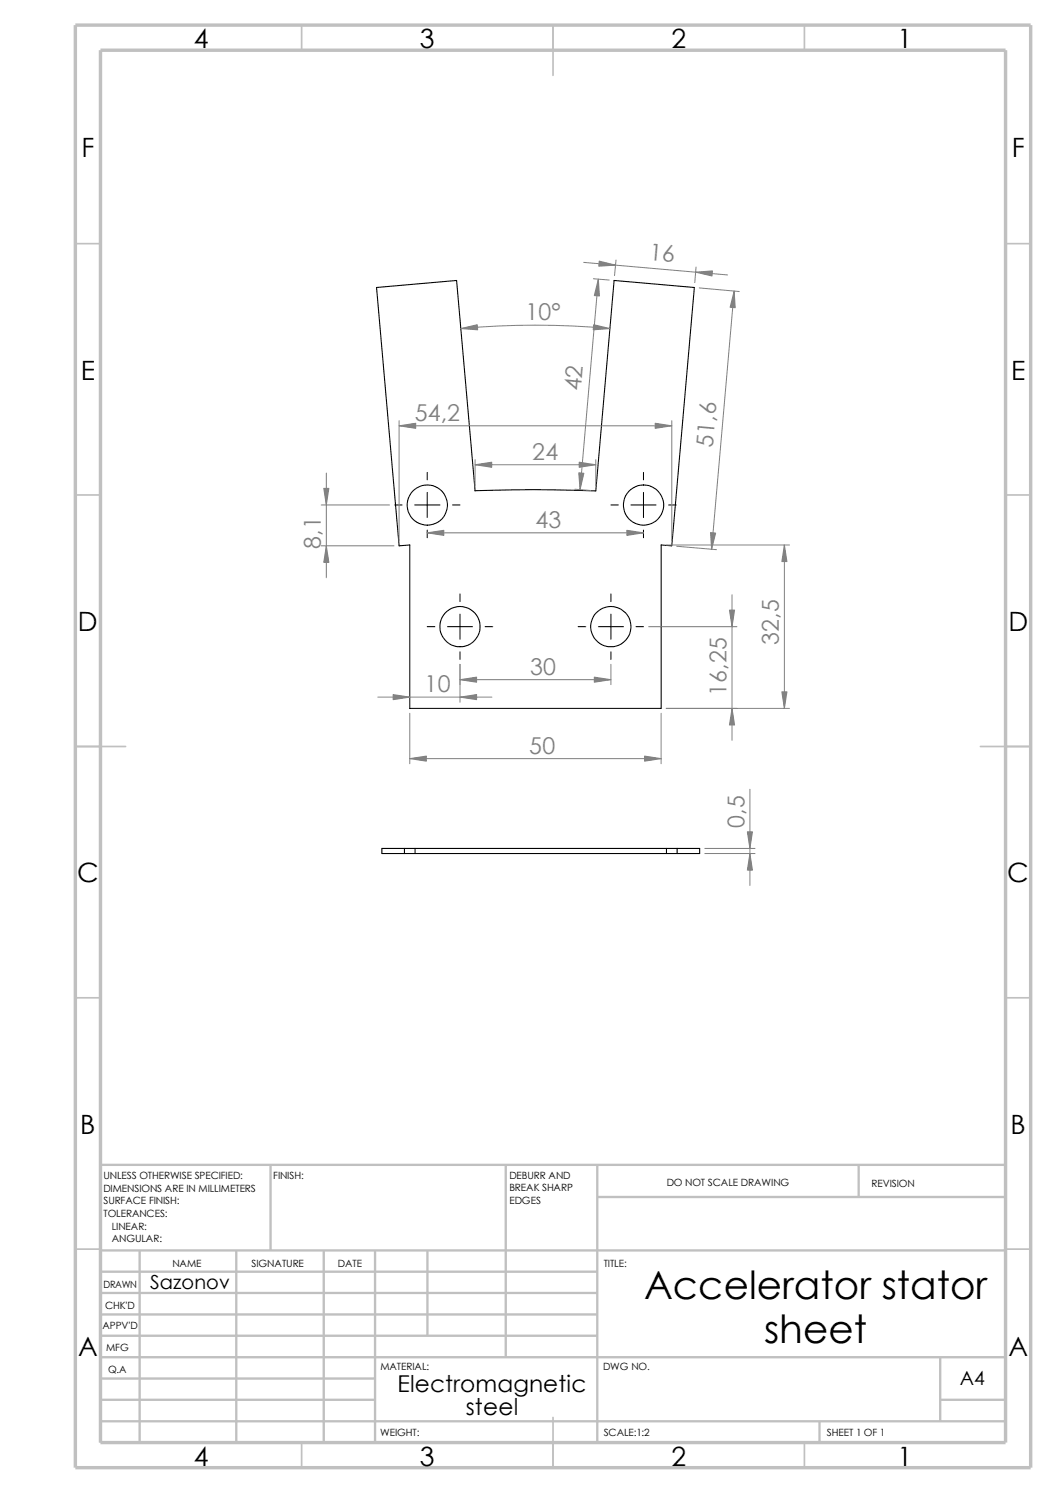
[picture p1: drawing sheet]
<svg xmlns="http://www.w3.org/2000/svg" width="210mm" height="297mm" viewBox="0 0 210 297" stroke-linecap="round" stroke-linejoin="round" font-family="sans-serif">
<g fill="none" stroke="#c0c0c0" stroke-width=".34">
<path d="M60 5v5M110 5v10M160 5v5M15 48.5h5M200 48.5h5M15 98.5h5M200 98.5h5M15 148.5h10M195 148.5h10M15 198.5h5M200 198.5h5M15 248.5h5"/>
<path d="M200 248.5h5M60 287v5M110 282v10M160 287v5"/>
</g>
<g fill="none" stroke="#c0c0c0" stroke-width=".47">
<path d="M53.8 231.7v17.1M100.6 231.7v38.3M118.8 231.7v55.3M118.8 238.1h81.2M170.8 231.7v6.4M200 231.7h-180v55.3M20 248.8h180M20 253h98.8M20 257.2h98.8M27.8 248.8v38.2M47 248.8v38.2M64.4 248.8v38.2"/>
<path d="M74.6 248.8v38.2M85 248.8v16.9M20 278.5h54.6M20 270h180M20 274.2h54.6M20 261.5h98.8M20 265.7h98.8M187 278.5h13M187 270v12.7M20 282.7h180M163 282.7v4.3"/>
</g>
<path d="M15 5h190v287h-190zM20 10h180v277h-180z" fill="none" stroke="#c0c0c0" stroke-width=".68" stroke-linecap="butt"/>
<g fill="none" stroke="#000" stroke-width=".21">
<path d="M94.4 97.6l11.7-.2 12.4 .3 3.6-41.9 16 1.4-4.5 51.4M94.5 97.7l-3.7-41.9-15.9 1.4 4.5 51.4 2.1-.2v32.5h50v-32.5l2.1 .2M80.4 169.8h2.1M80.4 168.8h2.1M80.4 168.8h-4.5v1h4.5M80.4 168.8v1M82.5 168.8v1M82.5 169.8h50M82.5 168.8h50M132.5 168.8v1M132.5 169.8h2.2M132.5 168.8h2.2"/>
<path d="M134.7 168.8h4.4v1h-4.4M134.7 168.8v1"/>
<circle cx="85" cy="100.5" r="4"/>
<circle cx="128" cy="100.5" r="4"/>
<circle cx="91.5" cy="124.7" r="4"/>
<circle cx="121.5" cy="124.6" r="4"/>
</g>
<g fill="none" stroke="#000" stroke-width=".2">
<path d="M85 94v1.5M85 98v5M128 94v1.5M128 98v5M78.5 100.5h1.5M82.5 100.5h5M85 105.5v1.5M90 100.5h1.5M91.5 118.2v1.5M121.5 118.2v1.5M121.5 100.5h1.5M125.5 100.5h5"/>
<path d="M128 105.5v1.5M133 100.5h1.5M85 124.7h1.5M89 124.7h5M91.5 122.2v5M91.5 129.7v1.5M96.5 124.7h1.5M115 124.7h1.5M119 124.7h5M121.5 122.2v5M121.5 129.7v1.5M126.5 124.7h1.5"/>
</g>
<g fill="none" stroke="#808080" stroke-width=".2">
<path d="M116.1 52.2l28.6 2.5M118 55.5l3.2 .2M119 55.5l-3.6 41.9M122.5 51.7l-.3 3.1M138.4 53.1l-.2 3.1M139.1 57.3l7.9 .7M146 57.9l-4.5 51.4M91.7 65.4a162.9 162.9 0 0 1 29.6 0M64.9 94.1v20.8M79.4 83.7v23.9M79.4 84.7h54.2M94.5 91.4v5.3"/>
<path d="M94.5 92.5h24M114.3 97.3l3.2 .3M118.5 91.4v5.3M133.6 83.7v23.9M63.9 100.5h13.6M63.9 108.6h14.5M85 106h43M132.5 108.4h24.5M134.6 108.7l7.9 .6M145.6 118.3v29M156 108.4v32.5M75.1 138.7h22.7"/>
<path d="M91.5 132.2v7.5M91.5 135.2h30M121.5 132.2v4M129 124.7h17.6M81.5 150.9h50M81.5 141.9v10M131.5 141.9v10M132.5 140.9h24.5M149.1 157v19.1M140.2 168.8h10M140.2 169.8h10"/>
</g>
<g fill="#808080" stroke="#808080" stroke-width=".2">
<path d="M115.1 94.1h1l-.7 3.3z"/>
<path d="M119 55.5l.2 3.4-1-.1z"/>
<path d="M146 57.9l.2 3.3-1-.1z"/>
<path d="M141.3 106h1l-.8 3.3z"/>
<path d="M118.2 134.7l3.3 .5-3.3 .5z"/>
<path d="M91.5 135.2l3.3-.5v1z"/>
<path d="M91.7 65.4l3.2-.8 .1 1z"/>
<path d="M118.1 64.6l3.2 .8-3.3 .2z"/>
<path d="M81.5 150.9l3.3-.5v1z"/>
<path d="M128.2 150.4l3.3 .5-3.3 .5z"/>
<path d="M115.2 91.9l3.3 .6-3.3 .5z"/>
<path d="M94.5 92.5l3.3-.6v1.1z"/>
<path d="M145.6 140.9l.5 3.3h-1z"/>
<path d="M145.1 121.4h1l-.5 3.3z"/>
<path d="M156 108.4l.5 3.3h-1z"/>
<path d="M155.5 137.6h1l-.5 3.3z"/>
<path d="M91.5 138.7l3.3-.5v1z"/>
<path d="M78.2 138.2l3.3 .5-3.3 .5z"/>
<path d="M85 106l3.3-.5v1z"/>
<path d="M124.7 105.5l3.3 .5-3.3 .5z"/>
<path d="M64.4 97.2h1l-.5 3.3z"/>
<path d="M64.9 108.6l.5 3.3h-1z"/>
<path d="M138.3 54.1l3.4-.2-.1 1z"/>
<path d="M119.2 51.9l3.2 .8-3.3 .3z"/>
<path d="M79.4 84.7l3.3-.5v1z"/>
<path d="M130.3 84.2l3.3 .5-3.3 .5z"/>
<path d="M148.6 165.5h1l-.5 3.3z"/>
<path d="M149.1 169.8l.5 3.3h-1z"/>
</g>
<g font-size="7.7">
<text x="128.1" y="258.4">Accelerator stator</text>
<text x="152" y="267.1">sheet</text>
</g>
<g font-size="5.3">
<text x="38.5" y="9.6">4</text>
<text x="83.5" y="9.6">3</text>
<text x="133.5" y="9.6">2</text>
<text x="178.5" y="9.6">1</text>
<text x="16.2" y="31.3">F</text>
<text x="201.2" y="31.3">F</text>
<text x="16" y="75.6">E</text>
<text x="201.1" y="75.6">E</text>
<text x="15.5" y="125.6">D</text>
<text x="200.6" y="125.6">D</text>
<text x="15.3" y="175.6">C</text>
<text x="200.3" y="175.6">C</text>
<text x="16" y="225.6">B</text>
<text x="201" y="225.6">B</text>
<text x="15.5" y="269.8">A</text>
<text x="200.5" y="269.8">A</text>
<text x="38.5" y="291.6">4</text>
<text x="83.5" y="291.6">3</text>
<text x="133.5" y="291.6">2</text>
<text x="178.5" y="291.6">1</text>
</g>
<g font-size="4.6" fill="#808080">
<text x="129" y="51.8" transform="rotate(5 129 51.8)">16</text>
<text x="104.5" y="63.8">10°</text>
<text x="115.5" y="77.9" transform="rotate(-85 115.5 77.9)">42</text>
<text x="82.5" y="83.8">54,2</text>
<text x="141.8" y="89" transform="rotate(-85 141.8 89)">51,6</text>
<text x="105.8" y="91.5">24</text>
<text x="106.5" y="105.1">43</text>
<text x="63.8" y="109.2" transform="rotate(-90 63.8 109.2)">8,1</text>
<text x="154.9" y="128.3" transform="rotate(-90 154.9 128.3)">32,5</text>
<text x="84.4" y="137.8">10</text>
<text x="105.4" y="134.3">30</text>
<text x="144.5" y="138.5" transform="rotate(-90 144.5 138.5)">16,25</text>
<text x="105.2" y="150">50</text>
<text x="148" y="164.7" transform="rotate(-90 148 164.7)">0,5</text>
</g>
<g font-size="4.6">
<text x="79.1" y="276.9">Electromagnetic</text>
<text x="92.7" y="281.5">steel</text>
</g>
<g font-size="3.9">
<text x="29.8" y="256.4">Sazonov</text>
<text x="190.9" y="275.5">A4</text>
</g>
<g font-size="2">
<text x="20.6" y="234.6">UNLESS OTHERWISE SPECIFIED:</text>
<text x="20.6" y="237.1">DIMENSIONS ARE IN MILLIMETERS</text>
<text x="20.6" y="239.6">SURFACE FINISH:</text>
<text x="54.4" y="234.6">FINISH:</text>
<text x="101.3" y="237">BREAK SHARP</text>
<text x="101.3" y="239.5">EDGES</text>
<text x="101.3" y="234.5">DEBURR AND</text>
<text x="132.6" y="236">DO NOT SCALE DRAWING</text>
<text x="173.3" y="236.2">REVISION</text>
<text x="20.6" y="242.1">TOLERANCES:</text>
<text x="22.2" y="244.6">LINEAR:</text>
<text x="22.2" y="247.1">ANGULAR:</text>
<text x="50" y="252">SIGNATURE</text>
<text x="67.2" y="252">DATE</text>
<text x="120.1" y="252">TITLE:</text>
<text x="20.6" y="256.2">DRAWN</text>
<text x="34.3" y="252.1">NAME</text>
<text x="20.9" y="260.4">CHK'D</text>
<text x="20.4" y="264.5">APPV'D</text>
<text x="21.1" y="268.8">MFG</text>
<text x="21.5" y="273.1">Q.A</text>
<text x="75.6" y="272.5">MATERIAL:</text>
<text x="119.9" y="272.5">DWG NO.</text>
<text x="75.6" y="285.6">WEIGHT:</text>
<text x="120.1" y="285.6">SCALE:1:2</text>
<text x="164.5" y="285.6">SHEET 1 OF 1</text>
</g>
</svg>
